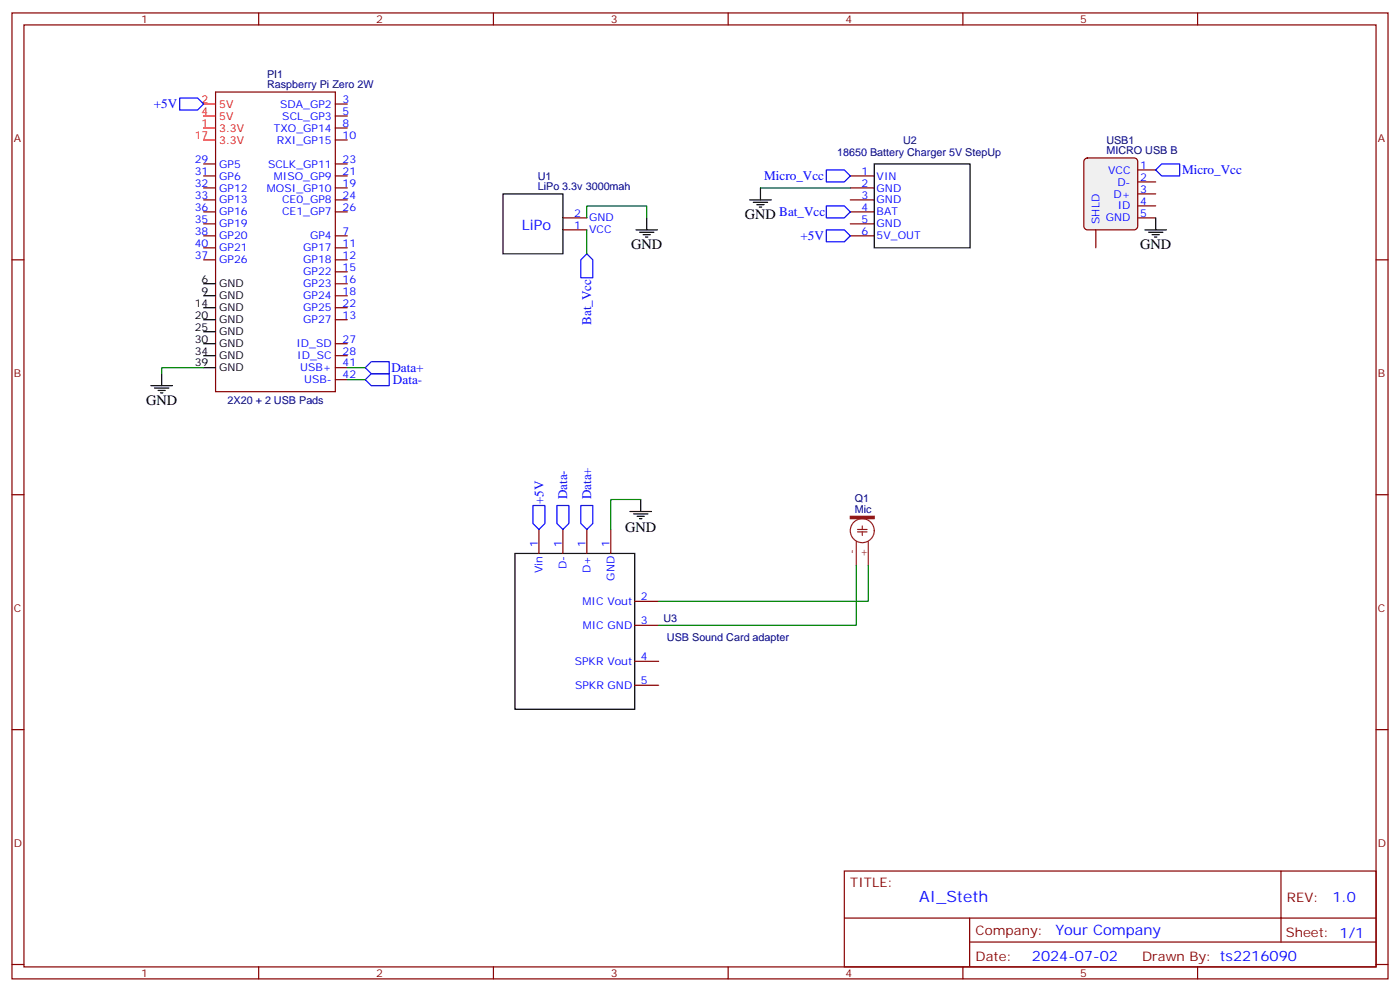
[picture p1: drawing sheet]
<svg xmlns="http://www.w3.org/2000/svg" width="412mm" height="292mm" viewBox="0 0 412 292" stroke-linecap="round" stroke-linejoin="round" font-family="sans-serif">
<g fill="none" stroke="#870000" stroke-width=".35">
<path d="M3.5 3.8h405.4v284.3h-405.4zM7.1 7.3h398.2v277.3h-398.2zM76.2 3.8v3.5M145.3 3.8v3.5M214.5 3.8v3.5M283.6 3.8v3.5M352.8 3.8v3.5M63.5 27.1h35.3v88.2h-35.3zM98.8 30.6h3.5M98.8 34.1h3.5M98.8 37.7h3.5M60 55.3h3.5"/>
<path d="M60 51.8h3.5M60 48.3h3.5M60 58.8h3.5M98.8 55.3h3.5M98.8 51.8h3.5M98.8 48.3h3.5M98.8 58.8h3.5M98.8 41.2h3.5M250.5 55.3h7M250.5 51.8h7M250.5 58.8h7M3.5 76.5h3.6"/>
<path d="M60 76.5h3.5M60 69.4h3.5M60 73h3.5M60 62.4h3.5M60 65.9h3.5M98.8 76.5h3.5M98.8 69.4h3.5M98.8 73h3.5M98.8 62.4h3.5M165.8 67.7h7.1M165.8 64.1h7.1M250.5 69.4h7"/>
<path d="M250.5 62.4h7M250.5 65.9h7M405.3 76.5h3.6M98.8 94.1h3.5M98.8 80h3.5M98.8 90.6h3.5M98.8 87.1h3.5M98.8 83.5h3.5M98.8 104.7h3.5M98.8 101.2h3.5M98.8 111.8h3.5M98.8 108.2h3.5"/>
<path d="M3.5 145.6h3.6M405.3 145.6h3.6M3.5 214.8h3.6M405.3 214.8h3.6M248.7 256.4h156.6v28.2h-156.6zM377.3 256.4v20.9M248.7 270.2h156.5M285.6 277.3h119.6M285.6 270.2v14.2M3.5 283.9h3.6M76.2 284.6v3.5M145.3 284.6v3.5"/>
<path d="M214.5 284.6v3.5M283.6 284.6v3.5M352.8 284.6v3.5M405.3 283.9h3.6"/>
</g>
<path d="M60 37.7h3.5M60 34.1h3.5M60 30.6h3.5M60 41.2h3.5" fill="none" stroke="#f00" stroke-width=".35"/>
<g fill="none" stroke="#000" stroke-width=".35">
<path d="M148.2 57.1h17.6v17.6h-17.6zM220.8 58.8h6.4M221.9 59.5h4.2M224 55.3v3.5M257.5 48.3h28.3v24.7h-28.3zM187.3 67.7h6.4M188.4 68.4h4.2M189.4 69.1h2.2M190.1 69.8h.8M190.5 64.1v3.6M223 60.3h2.1M223.7 61h.7"/>
<path d="M60 87.1h3.5M60 97.6h3.5M60 94.1h3.5M60 90.6h3.5M60 83.5h3.5M44.4 113.5h6.4M45.5 114.2h4.2M46.6 114.9h2.1M47.3 115.6h.7M47.6 110v3.5M60 101.2h3.5M60 104.7h3.5"/>
<path d="M60 108.2h3.5"/>
</g>
<path d="M224 55.3h26.5M172.9 64.1v-3.5h17.6v3.5M172.9 67.7v7M60 108.2h-12.4v1.8" fill="none" stroke="#008700" stroke-width=".35"/>
<path d="M52.9 28.9h5.3l1.8 1.7-1.8 1.8h-5.3zM243.4 50h5.3l1.8 1.8-1.8 1.8h-5.3zM172.9 74.7l1.7 1.8v5.3h-3.5v-5.3zM243.4 60.6h5.3l1.8 1.8-1.8 1.7h-5.3zM243.4 67.7h5.3l1.8 1.7-1.8 1.8h-5.3z" fill="none" stroke="#00f" stroke-width=".35"/>
<path d="M319.5 46.9l.8-.4h13.8l.8 .4 .2 .7v19l-.4 .9-.6 .2h-13.8l-.8-.5-.2-.6v-19z" fill="#f0f0f0" stroke="#870000" stroke-width=".35"/>
<g fill="none" stroke="#870000" stroke-width=".35">
<path d="M335.1 50h5.3M335.1 53.6h5.3M335.1 57.1h5.3M322.8 67.7v5.3M335.1 64.1h5.3M335.1 60.6h5.3M158.7 155.9v7M165.8 155.9v7M172.9 155.9v7M179.9 155.9v7M187 177h7M187 184.1h7"/>
<path d="M187 194.7h7M187 201.7h7"/>
</g>
<path d="M337.3 67.7h6.3M338.3 68.4h4.2M339.4 69.1h2.1M340.1 69.8h.7M340.4 64.1v3.6M185.6 150.6h6.3M186.6 151.3h4.3M187.7 152h2.1M188.4 152.7h.7M188.7 147v3.6M151.7 162.9h35.3v45.9h-35.3z" fill="none" stroke="#000" stroke-width=".35"/>
<path d="M342.2 48.3h5.3v3.5h-5.3l-1.8-1.8zM107.6 108.2l1.8-1.7h5.3v3.5h-5.3zM107.6 111.8l1.8-1.8h5.3v3.5h-5.3zM157 148.8h3.5v5.3l-1.8 1.8-1.7-1.8zM164 148.8h3.6v5.3l-1.8 1.8-1.8-1.8zM171.1 148.8h3.5v5.3l-1.7 1.8-1.8-1.8z" fill="none" stroke="#00f" stroke-width=".35"/>
<path d="M102.3 108.2h5.3M102.3 111.8h5.3M188.7 147h-8.8v8.9M252.2 166.4v17.7h-58.2M255.8 166.4v10.6h-61.8" fill="none" stroke="#008700" stroke-width=".35"/>
<g fill="none" stroke="#8c2424" stroke-width=".35">
<path d="M252.2 159.4v7M252.6 156.6h2.8M252.6 155.9h2.8M254 154.8v1.1M254 156.6v1M255.8 159.4v7"/>
<circle cx="254" cy="156.2" r="3.5"/>
</g>
<path d="M250.5 152h7v.7h-7z" fill="#8c2424" stroke="#8c2424" stroke-width=".35"/>
<text font-size="4.6" fill="#00f" x="270.8" y="265.4">AI_Steth</text>
<g font-size="4.2">
<text x="219.4" y="64.5">GND Bat_Vcc</text>
<text x="185.9" y="73.3">GND</text>
<text x="335.8" y="73.3">GND</text>
<text x="43" y="119.2">GND</text>
<text x="184.1" y="156.6">GND</text>
</g>
<g font-size="4.2" fill="#00f">
<text x="153.7" y="67.6">LiPo</text>
<text x="392.5" y="265.7">1.0</text>
<text x="310.9" y="275.2">Your Company</text>
<text x="304" y="283">2024-07-02</text>
</g>
<g font-size="3.9" fill="#00f">
<text x="45.3" y="31.9">+5V</text>
<text x="225.1" y="53">Micro_Vcc</text>
<text x="348.2" y="51.3">Micro_Vcc</text>
<text x="235.8" y="70.7">+5V</text>
<text x="174.1" y="95.6" transform="rotate(-90 174.1 95.6)">Bat_Vcc</text>
<text x="115.3" y="109.5">Data+</text>
<text x="115.8" y="113">Data-</text>
<text x="160.1" y="148.4" transform="rotate(-90 160.1 148.4)">+5V</text>
<text x="167.1" y="147" transform="rotate(-90 167.1 147)">Data-</text>
<text x="174.1" y="147" transform="rotate(-90 174.1 147)">Data+</text>
</g>
<g font-size="3.9" fill="#800">
<text x="250.5" y="261">TITLE:</text>
<text x="379.1" y="265.7">REV:</text>
<text x="287.4" y="275.2">Company:</text>
<text x="378.7" y="275.8">Sheet: 1/1</text>
<text x="287.4" y="282.9">Date:</text>
<text x="336.4" y="282.9">Drawn By: ts2216090</text>
</g>
<g font-size="3.2" fill="#800">
<text x="41.6" y="6.8">1</text>
<text x="110.8" y="6.8">2</text>
<text x="179.9" y="6.8">3</text>
<text x="249.1" y="6.8">4</text>
<text x="318.2" y="6.8">5</text>
<text x="4.1" y="41.9">A</text>
<text x="405.9" y="41.9">A</text>
<text x="4.1" y="111.1">B</text>
<text x="405.9" y="111.1">B</text>
<text x="4.1" y="180.2">C</text>
<text x="405.9" y="180.2">C</text>
<text x="4.1" y="249.3">D</text>
<text x="405.9" y="249.3">D</text>
<text x="41.6" y="287.6">1</text>
<text x="110.8" y="287.6">2</text>
<text x="179.9" y="287.6">3</text>
<text x="249.1" y="287.6">4</text>
<text x="318.2" y="287.6">5</text>
</g>
<g font-size="3.2" fill="#000080">
<text x="78.7" y="22.9">PI1</text>
<text x="78.7" y="26">Raspberry Pi Zero 2W</text>
<text x="246.6" y="45.9">18650 Battery Charger 5V StepUp</text>
<text x="266" y="42.3">U2</text>
<text x="325.9" y="45.4">MICRO USB B</text>
<text x="325.9" y="42.3">USB1</text>
<text x="158.4" y="52.9">U1</text>
<text x="158.4" y="56">LiPo 3.3v 3000mah</text>
<text x="67" y="118.8">2X20 + 2 USB Pads</text>
<text x="251.8" y="147.7">Q1</text>
<text x="251.8" y="150.9">Mic</text>
<text x="195.4" y="183.2">U3</text>
<text x="196.5" y="188.7">USB Sound Card adapter</text>
</g>
<g font-size="3.2" fill="#f00">
<text x="59.4" y="33.8">4</text>
<text x="59.4" y="30.3">2</text>
<text x="64.6" y="35.2">5V</text>
<text x="64.6" y="31.7">5V</text>
<text x="57.4" y="40.9">17</text>
<text x="59.4" y="37.3">1</text>
<text x="64.6" y="38.7">3.3V</text>
<text x="64.6" y="42.3">3.3V</text>
</g>
<g font-size="3.2" fill="#00f">
<text x="82.5" y="31.7">SDA_GP2</text>
<text x="83.2" y="35.2">SCL_GP3</text>
<text x="100.9" y="30.3">3</text>
<text x="100.9" y="33.8">5</text>
<text x="80.7" y="38.7">TXO_GP14</text>
<text x="100.9" y="40.9">10</text>
<text x="100.9" y="37.3">8</text>
<text x="57.4" y="47.9">29</text>
<text x="81.6" y="42.3">RXI_GP15</text>
<text x="100.9" y="47.9">23</text>
<text x="57.4" y="51.4">31</text>
<text x="64.6" y="49.3">GP5</text>
<text x="64.6" y="52.8">GP6</text>
<text x="78.9" y="49.3">SCLK_GP11</text>
<text x="80.6" y="52.8">MISO_GP9</text>
<text x="100.9" y="51.4">21</text>
<text x="253.7" y="51.4">1</text>
<text x="258.2" y="52.8">VIN</text>
<text x="326.4" y="51.1">VCC</text>
<text x="335.8" y="49.7">1</text>
<text x="335.8" y="53.2">2</text>
<text x="57.4" y="55">32</text>
<text x="57.4" y="58.5">33</text>
<text x="64.6" y="56.4">GP12</text>
<text x="64.6" y="59.9">GP13</text>
<text x="78.6" y="56.4">MOSI_GP10</text>
<text x="83.1" y="59.9">CE0_GP8</text>
<text x="100.9" y="55">19</text>
<text x="100.9" y="58.5">24</text>
<text x="253.7" y="55">2</text>
<text x="253.7" y="58.5">3</text>
<text x="258.2" y="56.4">GND</text>
<text x="258.2" y="59.9">GND</text>
<text x="328" y="58.1">D+</text>
<text x="329.1" y="54.6">D-</text>
<text x="335.8" y="56.7">3</text>
<text x="57.4" y="65.5">35</text>
<text x="57.4" y="62">36</text>
<text x="64.6" y="63.4">GP16</text>
<text x="83.1" y="63.4">CE1_GP7</text>
<text x="100.9" y="62">26</text>
<text x="169.1" y="63.8">2</text>
<text x="173.6" y="65.2">GND</text>
<text x="253.7" y="62">4</text>
<text x="253.7" y="65.5">5</text>
<text x="258.2" y="63.4">BAT</text>
<text x="323.8" y="65.9" transform="rotate(-90 323.8 65.9)">SHLD</text>
<text x="325.7" y="65.2">GND</text>
<text x="329.2" y="61.7">ID</text>
<text x="335.8" y="63.8">5</text>
<text x="335.8" y="60.3">4</text>
<text x="57.4" y="69.1">38</text>
<text x="64.6" y="67">GP19</text>
<text x="64.6" y="70.5">GP20</text>
<text x="91.3" y="70.5">GP4</text>
<text x="100.9" y="69.1">7</text>
<text x="169.1" y="67.3">1</text>
<text x="173.6" y="68.7">VCC</text>
<text x="253.7" y="69.1">6</text>
<text x="258.2" y="67">GND</text>
<text x="258.2" y="70.5">5V_OUT</text>
<text x="57.4" y="76.1">37</text>
<text x="57.4" y="72.6">40</text>
<text x="64.6" y="77.5">GP26</text>
<text x="64.6" y="74">GP21</text>
<text x="89.3" y="74">GP17</text>
<text x="89.3" y="77.5">GP18</text>
<text x="100.9" y="72.6">11</text>
<text x="100.9" y="76.1">12</text>
<text x="89.3" y="81.1">GP22</text>
<text x="100.9" y="79.7">15</text>
<text x="100.9" y="83.2">16</text>
<text x="89.3" y="88.1">GP24</text>
<text x="89.3" y="84.6">GP23</text>
<text x="100.9" y="86.7">18</text>
<text x="89.3" y="95.2">GP27</text>
<text x="89.3" y="91.7">GP25</text>
<text x="100.9" y="93.8">13</text>
<text x="100.9" y="90.2">22</text>
<text x="100.9" y="100.8">27</text>
<text x="87.3" y="102.2">ID_SD</text>
<text x="87.5" y="105.8">ID_SC</text>
<text x="100.9" y="104.4">28</text>
<text x="100.9" y="107.9">41</text>
<text x="88.5" y="109.3">USB+</text>
<text x="89.6" y="112.8">USB-</text>
<text x="100.9" y="111.4">42</text>
<text x="158.4" y="161.1" transform="rotate(-90 158.4 161.1)">1</text>
<text x="165.5" y="161.1" transform="rotate(-90 165.5 161.1)">1</text>
<text x="172.5" y="161.1" transform="rotate(-90 172.5 161.1)">1</text>
<text x="179.6" y="161.1" transform="rotate(-90 179.6 161.1)">1</text>
<text x="166.9" y="167.5" transform="rotate(-90 166.9 167.5)">D-</text>
<text x="159.8" y="168.7" transform="rotate(-90 159.8 168.7)">Vin</text>
<text x="173.9" y="168.7" transform="rotate(-90 173.9 168.7)">D+</text>
<text x="181" y="170.9" transform="rotate(-90 181 170.9)">GND</text>
<text x="171.6" y="178.1">MIC Vout</text>
<text x="188.7" y="176.7">2</text>
<text x="171.6" y="185.1">MIC GND</text>
<text x="188.7" y="183.7">3</text>
<text x="169.3" y="195.7">SPKR Vout</text>
<text x="188.7" y="194.3">4</text>
<text x="169.4" y="202.8">SPKR GND</text>
<text x="188.7" y="201.4">5</text>
</g>
<g font-size="3.2">
<text x="59.4" y="83.2">6</text>
<text x="59.4" y="86.7">9</text>
<text x="64.6" y="88.1">GND</text>
<text x="64.6" y="84.6">GND</text>
<text x="57.4" y="93.8">20</text>
<text x="57.4" y="90.2">14</text>
<text x="64.6" y="95.2">GND</text>
<text x="64.6" y="91.7">GND</text>
<text x="57.4" y="97.3">25</text>
<text x="57.4" y="100.8">30</text>
<text x="64.6" y="98.7">GND</text>
<text x="57.4" y="104.4">34</text>
<text x="57.4" y="107.9">39</text>
<text x="64.6" y="102.2">GND</text>
<text x="64.6" y="105.8">GND</text>
<text x="64.6" y="109.3">GND</text>
</g>
<g font-size="3.2" fill="#8d2323">
<text x="251.9" y="162.9" transform="rotate(-90 251.9 162.9)">-</text>
<text x="255.4" y="164.1" transform="rotate(-90 255.4 164.1)">+</text>
</g>
</svg>
